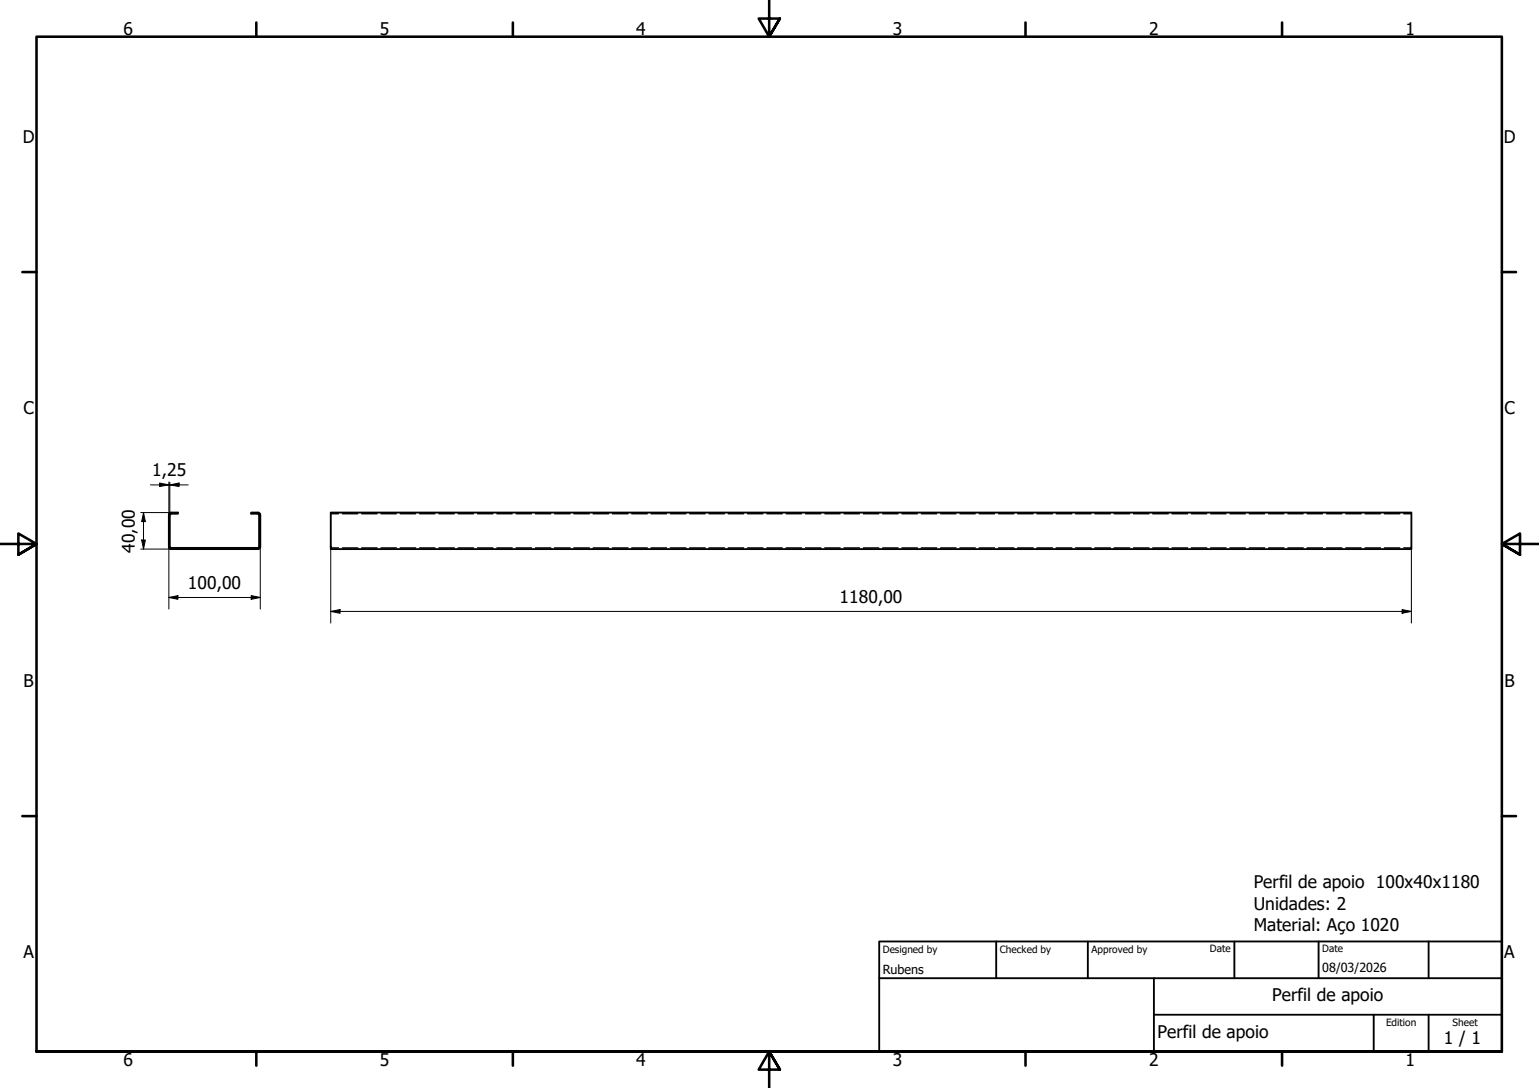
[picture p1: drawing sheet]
<svg xmlns="http://www.w3.org/2000/svg" width="420mm" height="297mm" viewBox="0 0 420 297" stroke-linecap="round" stroke-linejoin="round" font-family="sans-serif">
<!-- layer: Hidden (ISO) -->
<g fill="none" stroke="#000" stroke-width=".38">
<path d="M90.3 149.6h2.1M90.3 140.3h2.1M93.5 149.6h4.2M93.5 140.3h4.2M98.7 149.6h4.2M98.7 140.3h4.2M104 149.6h4.2M104 140.3h4.2M109.3 149.6h4.2M109.3 140.3h4.2M114.6 149.6h4.1M114.6 140.3h4.1"/>
<path d="M119.8 149.6h4.2M119.8 140.3h4.2M125.1 149.6h4.2M125.1 140.3h4.2M130.4 149.6h4.2M130.4 140.3h4.2M135.6 149.6h4.2M135.6 140.3h4.2M140.9 149.6h4.2M140.9 140.3h4.2M146.2 149.6h4.2M146.2 140.3h4.2"/>
<path d="M151.4 149.6h4.2M151.4 140.3h4.2M156.7 149.6h4.2M156.7 140.3h4.2M161.9 149.6h4.3M161.9 140.3h4.3M167.2 149.6h4.2M167.2 140.3h4.2M172.5 149.6h4.2M172.5 140.3h4.2M177.7 149.6h4.3M177.7 140.3h4.3"/>
<path d="M183 149.6h4.3M183 140.3h4.3M188.3 149.6h4.2M188.3 140.3h4.2M193.5 149.6h4.3M193.5 140.3h4.3M198.8 149.6h4.2M198.8 140.3h4.2M204.1 149.6h4.2M204.1 140.3h4.2M209.4 149.6h4.2M209.4 140.3h4.2"/>
<path d="M214.6 149.6h4.2M214.6 140.3h4.2M219.9 149.6h4.2M219.9 140.3h4.2M225.2 149.6h4.2M225.2 140.3h4.2M230.4 149.6h4.2M230.4 140.3h4.2M235.7 149.6h4.2M235.7 140.3h4.2M241 149.6h4.2M241 140.3h4.2"/>
<path d="M246.3 149.6h4.1M246.3 140.3h4.1M251.5 149.6h4.2M251.5 140.3h4.2M256.8 149.6h4.2M256.8 140.3h4.2M262.1 149.6h4.2M262.1 140.3h4.2M267.3 149.6h4.2M267.3 140.3h4.2M272.6 149.6h4.2M272.6 140.3h4.2"/>
<path d="M277.8 149.6h4.3M277.8 140.3h4.3M283.1 149.6h4.2M283.1 140.3h4.2M288.4 149.6h4.2M288.4 140.3h4.2M293.6 149.6h4.3M293.6 140.3h4.3M298.9 149.6h4.2M298.9 140.3h4.2M304.2 149.6h4.2M304.2 140.3h4.2"/>
<path d="M309.4 149.6h4.3M309.4 140.3h4.3M314.7 149.6h4.3M314.7 140.3h4.3M320 149.6h4.2M320 140.3h4.2M325.2 149.6h4.2M325.2 140.3h4.2M330.5 149.6h4.2M330.5 140.3h4.2M335.8 149.6h4.2M335.8 140.3h4.2"/>
<path d="M341.1 149.6h4.1M341.1 140.3h4.1M346.3 149.6h4.2M346.3 140.3h4.2M351.6 149.6h4.2M351.6 140.3h4.2M356.9 149.6h4.2M356.9 140.3h4.2M362.1 149.6h4.2M362.1 140.3h4.2M367.4 149.6h4.2M367.4 140.3h4.2"/>
<path d="M372.7 149.6h4.2M372.7 140.3h4.2M378 149.6h4.1M378 140.3h4.1M383.2 149.6h2.1M383.2 140.3h2.1"/>
</g>
<!-- layer: Visible (ISO) -->
<path d="M90.3 139.9h295v10h-295zM46.1 140.6v8.7M46.1 140.5l.4-.5 2.1-.1v.4h-1.9l-.3 .2M46.1 149.3l.2 .4 .4 .2h23.7l.5-.2 .2-.4M46.4 140.6v8.7M46.4 149.3l.3 .3h23.7l.3-.3M70.7 140.5l-.3-.2h-1.8v-.4l2.1 .1 .4 .5M70.7 140.6v8.7M71.1 140.6v8.7" fill="none" stroke="#000" stroke-width=".51"/>
<!-- layer: Border (ISO) -->
<g fill="none" stroke="#000" stroke-width=".7">
<path d="M70 6.1v3.9M140 6.1v3.9M210 0v10l-2.9-4.9h5.8l-2.9 4.9 2.9-4.9M280 6.1v3.9M350 6.1v3.9M6.1 74.3h3.9M410 74.3h3.9M0 148.5h10l-5-2.8v5.7l5-2.9-5 2.9M420 148.5h-10l5-2.8v5.7l-5-2.9 5 2.9M6.1 222.8h3.9M410 222.8h3.9M10 287.1v-277.1h400v277.1h-400h400"/>
<path d="M70 287.1v3.8M140 287.1v3.8M212.9 292l-2.9-4.9 2.9 4.9h-5.8l2.9-4.9v9.9M280 287.1v3.8M350 287.1v3.8"/>
</g>
<!-- layer: Title (ISO) -->
<path d="M240 257h170v30.1h-170zM272 257v10.1M297 257v10.1M337 257v10.1M360 257v10.1M390 257v10.1M240 267.1h170M315 277h95M315 267.1v20M375 277v10.1M390 277v10.1" fill="none" stroke="#000" stroke-width=".51"/>
<!-- layer: Dimension (ISO) -->
<g fill="none" stroke="#000" stroke-width=".27">
<path d="M38.4 139.9h8.3M39.2 139.9l.5 2.5h-1zM39.2 139.9v10M41.1 132.4h10.3M43.6 131.9l2.5 .5-2.5 .4zM46.1 131.6v9M46.4 132.4l2.5-.5v.9zM46.4 131.6v9M38.4 149.9h8.3M38.7 147.4h1l-.5 2.5zM46.1 149.3v17M71.1 149.3v17"/>
<path d="M90.3 149.3v20.8M385.3 149.3v20.8M46.1 163.1l2.5-.5v1zM46.1 163.1h25M68.6 162.6l2.5 .5-2.5 .5zM90.3 166.9l2.5-.5v1zM90.3 166.9h295M382.8 166.4l2.5 .5-2.5 .5z"/>
</g>
<path d="M43.6 131.9l2.5 .5-2.5 .4zM46.4 132.4l2.5-.5v.9zM38.7 147.4h1l-.5 2.5zM39.2 139.9l.5 2.5h-1zM46.1 163.1l2.5-.5v1zM68.6 162.6l2.5 .5-2.5 .5zM90.3 166.9l2.5-.5v1zM382.8 166.4l2.5 .5-2.5 .5z" fill="#000"/>
<g font-size="4.8">
<text x="33.7" y="9.6">6</text>
<text x="103.7" y="9.6">5</text>
<text x="173.7" y="9.6">4</text>
<text x="243.7" y="9.6">3</text>
<text x="313.7" y="9.6">2</text>
<text x="383.7" y="9.6">1</text>
<text x="6.2" y="38.9">D</text>
<text x="410.5" y="38.9">D</text>
<text x="6.4" y="113.1">C</text>
<text x="410.7" y="113.1">C</text>
<text x="41.5" y="130">1,25</text>
<text x="36.8" y="150.9" transform="rotate(-90 36.8 150.9)">40,00</text>
<text x="51.3" y="160.7">100,00</text>
<text x="229.2" y="164.5">1180,00</text>
<text x="6.4" y="187.4">B</text>
<text x="410.7" y="187.4">B</text>
<text x="342.3" y="242.6">Perfil de apoio 100x40x1180</text>
<text x="342.3" y="248.3">Unidades: 2</text>
<text x="342.3" y="254.1">Material: Aço 1020</text>
<text x="6.4" y="261.7">A</text>
<text x="410.7" y="261.7">A</text>
<text x="347.3" y="273.4">Perfil de apoio</text>
<text x="316" y="283.4">Perfil de apoio</text>
<text x="394.2" y="285">1 / 1</text>
<text x="33.7" y="290.9">6</text>
<text x="103.7" y="290.9">5</text>
<text x="173.7" y="290.9">4</text>
<text x="243.7" y="290.9">3</text>
<text x="313.7" y="290.9">2</text>
<text x="383.7" y="290.9">1</text>
</g>
<g font-size="3.4">
<text x="241" y="266">Rubens</text>
<text x="361" y="265.5">08/03/2026</text>
</g>
<g font-size="2.7">
<text x="241" y="260.1">Designed by</text>
<text x="273" y="260.1">Checked by</text>
<text x="298" y="260.1">Approved by</text>
<text x="330.3" y="260">Date</text>
<text x="361" y="260">Date</text>
<text x="378.4" y="280.1">Edition</text>
<text x="396.6" y="280.1">Sheet</text>
</g>
</svg>
